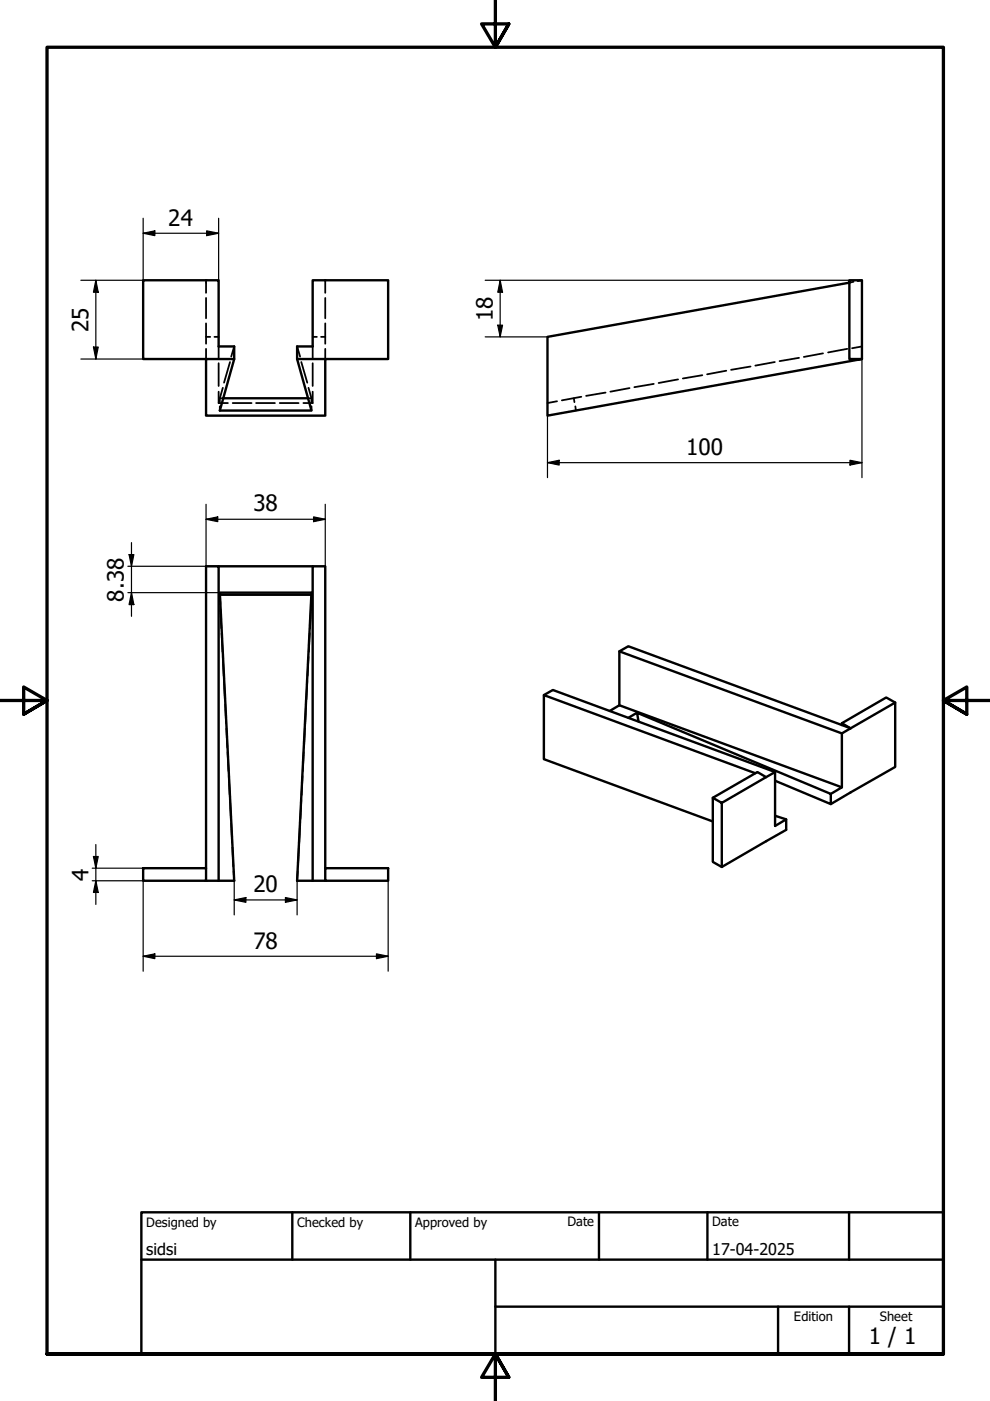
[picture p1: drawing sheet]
<svg xmlns="http://www.w3.org/2000/svg" width="210mm" height="297mm" viewBox="0 0 210 297" stroke-linecap="round" stroke-linejoin="round" font-family="sans-serif">
<!-- layer: Hidden (ISO) -->
<g fill="none" stroke="#000" stroke-width=".38">
<path d="M43.7 59.4v.2M43.7 59.7v2.4M69 59.7v2.4M69 59.4v.2M181 59.7l-.9 .2M182.8 59.4l-.9 .2M43.7 71.4h.9M43.7 63.2v4.3M43.7 68.6v4.3M43.7 74v2.1M45.5 71.4h.9M46.4 73.5v2.4"/>
<path d="M46.4 77v4.8M48.8 76.8l-1.3 4.3M49.7 73.5l-.7 2.1M63 73.5l.6 2.1M63.9 76.8l1.3 4.3M66.3 73.5v2.4M66.3 77v4.8M66.3 71.4h.9M68.1 71.4h.9M69 63.2v4.3M69 68.6v4.3M69 74v2.1"/>
<path d="M148.9 79.6l-4.1 .6M154 78.6l-4.1 .8M159.1 77.7l-4.1 .7M164.3 76.8l-4.2 .7M169.4 75.9l-4.1 .7M174.5 74.9l-4.1 .8M179.6 74l-4 .7M182.8 73.5l-2.1 .3M46.4 83v2.5h1.9M46.6 84.4h.3M46.6 84.4v.9M46.6 86.2v.8"/>
<path d="M47.1 84.4h.2M47.2 82.2l-.6 2.2M49.3 85.5h4M54.3 85.5h4M59.3 85.5h4M65.3 84.4h.3M65.4 82.2l.6 2.2M65.8 84.4h.2M66 84.4v.9M66 86.2v.8M66.3 83v2.5h-2M118.1 85.1l-2 .4"/>
<path d="M121.7 84.4l.1 .9M122 86.2l.1 .8M123.3 84.1l-4.2 .8M128.4 83.2l-4.1 .7M133.5 82.3l-4.1 .7M138.6 81.4l-4.1 .7M143.8 80.4l-4.2 .8M46.6 126l.1 2.1M46.6 125.7v.1M46.7 129.1l.2 4.1M47 134.2l.2 4M47.2 139.2l.2 4.1"/>
<path d="M65.4 139.2l-.2 4.1M65.7 134.2l-.2 4M65.9 129.1l-.2 4.1M66 126l-.1 2.1M66 125.7v.1M47.5 144.3l.2 4M47.8 149.3l.1 4.1M48 154.4l.2 4.1M48.3 159.4l.2 4.1M64.4 159.4l-.2 4.1M64.6 154.4l-.1 4.1M64.9 149.3l-.2 4.1"/>
<path d="M65.2 144.3l-.2 4M48.5 164.5l.2 4.1M48.8 169.6l.2 4M49 174.6l.2 4.1M49.3 179.7l.2 4M63.4 179.7l-.2 4M63.6 174.6l-.2 4.1M63.9 169.6l-.2 4M64.1 164.5l-.2 4.1M49.5 184.7l.2 2M63.1 184.7l-.1 2"/>
</g>
<!-- layer: Visible (ISO) -->
<g fill="none" stroke="#000" stroke-width=".51">
<path d="M180.1 59.9l-64 11.5v16.7l66.7-12v-16.7h-2.7v16.7h2.7M43.7 76.1h-13.3v-16.7h16v14.1h3.3v2.6l-3.1 10.9h19.4l-3-10.9v-2.6h3.3v-14.1h16v16.7h-13.3v12h-25.3v-12h6M63 76.1h6M47.3 84.4h18M46.4 120.1h19.9M46.6 126.1h19.4M131.3 138.1v11.4M115.3 147.4l1.9-1.1 47.1 17.4M129.3 150.7l2-1.2 47.2 17.4-2.4 1.4M135.1 151.1l-1.9 1.1M135.4 153l-.3-1.9 41 17.2v2.2l-11.8-5M178.5 153.7v-.4l1.8 1.1-1.8 1.1v11.4"/>
<path d="M178.5 153.7l-45.3-16.7-1.9 1.1 47.2 17.4M178.5 153.7l1.8 .7 9.5-5.4v13.6l-13.7 7.9M189.8 149l-1.9-1.1-9.4 5.4M151.1 169.1v13.6l1.9 1.1M153 170.2l-1.9-1.1 9.5-5.4 1.8 1.1-9.4 5.4v13.6l13.7-7.9v-2.2l-2.4-.7M160.1 163.9l-44.8-16.5v13.6l35.8 13.2M162.4 164.8l1.9-1.1v11.4l2.4-1.4M30.4 184.1h13.3v2.6h-13.3zM43.7 186.7h6l-3.1-61h19.4l-3 61h6M43.7 184.1v-64h2.7v66.6M69 184.1v-64h-2.7v66.6M69 184.1h13.3v2.6h-13.3z"/>
</g>
<!-- layer: Hidden (ISO) -->
<circle cx="46.6" cy="126.1" r=".19" fill="#000"/>
<!-- layer: Border (ISO) -->
<path d="M105 0v10l-2.9-4.9h5.8l-2.9 4.9 2.9-4.9M0 148.5h10l-5-2.8v5.7l5-2.9-5 2.9M210 148.5h-10l5-2.8v5.7l-5-2.9 5 2.9M10 287.1v-277.1h190v277.1h-190h190M107.9 292l-2.9-4.9 2.9 4.9h-5.8l2.9-4.9v9.9" fill="none" stroke="#000" stroke-width=".7"/>
<!-- layer: Title (ISO) -->
<path d="M30 257h170v30.1h-170zM62 257v10.1M87 257v10.1M127 257v10.1M150 257v10.1M180 257v10.1M30 267.1h170M105 277h95M105 267.1v20M165 277v10.1M180 277v10.1" fill="none" stroke="#000" stroke-width=".51"/>
<!-- layer: Dimension (ISO) -->
<g fill="none" stroke="#000" stroke-width=".25">
<path d="M20.3 59.4l.5 2.6h-1zM20.3 59.4v16.7M30.4 49.5l2.4-.6v1.1zM30.4 49.5h16M30.4 46.3v13.1h-13.3M43.8 48.9l2.6 .6-2.6 .5zM46.4 46.3v13.1M102.9 59.4h77.2M106 59.4l.6 2.6h-1.1zM106 59.4v12M17.1 76.1h13.3M19.8 73.6h1l-.5 2.5z"/>
<path d="M102.9 71.4h13.2M105.5 68.9h1.1l-.6 2.5zM182.8 76.1v25.2M116.1 98.1l2.5-.5v1zM116.1 98.1h66.7M116.1 88.1v13.2M180.2 97.6l2.6 .5-2.6 .5zM27.4 117.6h1l-.5 2.5zM27.9 115v15.7M43.7 110.1l2.5-.5v1zM43.7 110.1h25.3M43.7 106.9v13.2"/>
<path d="M66.5 109.6l2.5 .5-2.5 .5zM69 106.9v13.2M27.1 120.1h19.3M27.1 125.7h19.5M27.9 125.7l.5 2.5h-1zM20.3 179.1v12.7M19.6 186.7h10.8v19.2M19.6 184.1h10.8M19.8 181.6h1l-.5 2.5zM20.3 186.7l.5 2.5h-1zM49.7 190.8l2.4-.5v1zM49.7 190.8h13.3"/>
<path d="M49.7 186.7v7.3M60.5 190.3l2.5 .5-2.5 .5zM63 186.7v7.3M82.3 186.7v19.2M30.4 202.7l2.4-.5v1zM30.4 202.7h51.9M79.8 202.2l2.5 .5-2.5 .5z"/>
</g>
<g fill="#000">
<path d="M30.4 49.5l2.4-.6v1.1zM43.8 48.9l2.6 .6-2.6 .5zM19.8 73.6h1l-.5 2.5zM20.3 59.4l.5 2.6h-1zM105.5 68.9h1.1l-.6 2.5zM106 59.4l.6 2.6h-1.1zM116.1 98.1l2.5-.5v1zM180.2 97.6l2.6 .5-2.6 .5zM27.4 117.6h1l-.5 2.5zM43.7 110.1l2.5-.5v1zM66.5 109.6l2.5 .5-2.5 .5zM27.9 125.7l.5 2.5h-1z"/>
<path d="M19.8 181.6h1l-.5 2.5zM20.3 186.7l.5 2.5h-1zM49.7 190.8l2.4-.5v1zM60.5 190.3l2.5 .5-2.5 .5zM30.4 202.7l2.4-.5v1zM79.8 202.2l2.5 .5-2.5 .5z"/>
</g>
<g font-size="4.8">
<text x="35.7" y="47.9">24</text>
<text x="18.7" y="70.4" transform="rotate(-90 18.7 70.4)">25</text>
<text x="104.5" y="68.1" transform="rotate(-90 104.5 68.1)">18</text>
<text x="145.5" y="96.5">100</text>
<text x="53.7" y="108.4">38</text>
<text x="26.3" y="127.6" transform="rotate(-90 26.3 127.6)">8.38</text>
<text x="18.8" y="186.7" transform="rotate(-90 18.8 186.7)">4</text>
<text x="53.7" y="189.2">20</text>
<text x="53.7" y="201.2">78</text>
<text x="184.2" y="285">1 / 1</text>
</g>
<g font-size="3.4">
<text x="31" y="266">sidsi</text>
<text x="151" y="266">17-04-2025</text>
</g>
<g font-size="2.7">
<text x="31" y="260.1">Designed by</text>
<text x="63" y="260.1">Checked by</text>
<text x="88" y="260.1">Approved by</text>
<text x="120.3" y="260">Date</text>
<text x="151" y="260">Date</text>
<text x="168.3" y="280.1">Edition</text>
<text x="186.6" y="280.1">Sheet</text>
</g>
</svg>
